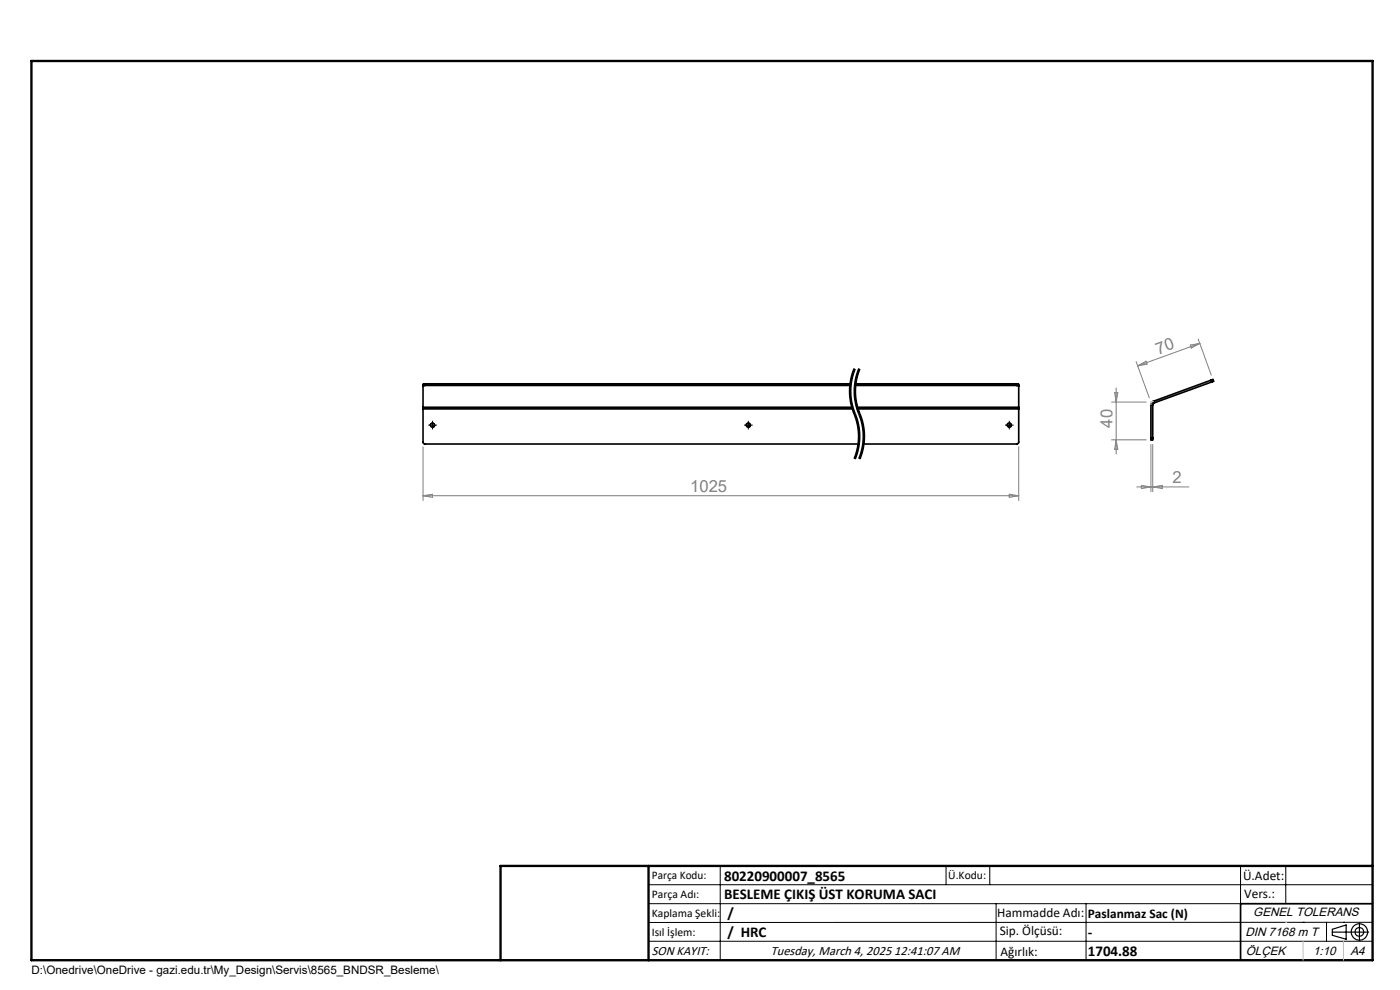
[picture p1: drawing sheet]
<svg xmlns="http://www.w3.org/2000/svg" width="297mm" height="210mm" viewBox="0 0 297 210" stroke-linecap="round" stroke-linejoin="round" font-family="sans-serif">
<g fill="none" stroke="#000" stroke-width=".35">
<path d="M89.7 86.4v.3M89.7 86.7v7.2l.4 .3h92M89.7 86.4h91.1M89.7 86.7h91.2M90.1 81.8l-.4 .1M90.1 81.4l-.4 .1v4.9M90.1 81.4h90.3M90.1 81.8h90.3M90.1 81.4v.4M181.4 81.8h34.3M181.4 81.4h34.3M181.8 86.4h34.3"/>
<path d="M181.9 86.7h34.2M215.7 81.8l.4 .1M215.7 81.4l.4 .2v4.8M215.7 81.4v.4M216.1 86.4v.3M216.1 86.7v7.1l-.3 .4h-32.7M244.2 92.9v.4h.3v-.4M244.2 85.9h.3M244.2 92.9h.3M244.2 85.9v7M244.5 85.9v7M244.7 85.1l-.3 .2-.2 .6"/>
<path d="M244.7 85.1l.1 .4M244.8 85.5l-.3 .4M256.9 80.6l.4-.1 .2 .4-.4 .1M256.9 80.6l-12.2 4.5M256.9 80.6l.2 .4M257.1 81l-12.3 4.5M291.2 191.7h-28v12"/>
<circle cx="91.8" cy="90.2" r=".42"/>
<circle cx="158.7" cy="90.2" r=".42"/>
<circle cx="214.1" cy="90.2" r=".42"/>
</g>
<g fill="none" stroke="#000" stroke-width=".21">
<path d="M181.1 78.1a13.1 13.1 0 0 0 .4 10.7M181.3 78.2a12.9 12.9 0 0 0 .4 10.6 12.4 12.4 0 0 1-.4 8.6M181.5 78.3l-.7 1.9M182.1 78.1l-.8 3.1M182.3 78.2a12.9 12.9 0 0 0 .4 10.6 12.4 12.4 0 0 1-.4 8.6M182.5 78.3l-.7 1.9M91.2 90.2h1.1M91.3 90.3a.51 .51 0 0 1 .4-.6 .51 .51 0 0 1 .6 .5 .51 .51 0 0 1-.7 .5M91.8 89.7v1M158.3 90.3a.51 .51 0 0 1 .4-.6 .51 .51 0 0 1 .5 .5 .51 .51 0 0 1-.6 .5M158.3 90.2h.9M158.7 89.7v1"/>
<path d="M180.6 82.2a12.2 12.2 0 0 0 .8 5.3M180.8 80.2l-.2 2M181.3 81.2l-.1 2.1 .1 1.5M181.3 84.8l.5 2.1 .7 1.9M181.4 87.5l.1 .2zM181.5 87.7a12.6 12.6 0 0 1 .9 4.1M181.5 88.8l.4 1.5 .2 2M181.6 82.2a14.7 14.7 0 0 0 1.4 7l.4 2.6M181.8 80.2l-.2 2M182.1 92.3a12.3 12.3 0 0 1-1 5M182.4 91.8a12.6 12.6 0 0 1-.9 5.6M182.5 88.8l.4 1.5 .2 2"/>
<path d="M183.1 92.3a12.3 12.3 0 0 1-1 5M183.4 91.8a12.6 12.6 0 0 1-.9 5.6M213.6 90.3a.51 .51 0 0 1 .4-.6 .51 .51 0 0 1 .6 .5 .51 .51 0 0 1-.6 .5M213.6 90.2h1M214.1 89.7v1M137.6 187.7h153.6M137.6 191.7h153.6M137.6 199.7h153.6M152.8 183.7v20M200.7 183.7v4M210 183.7v4M211.3 191.7v12"/>
<path d="M230.4 191.7v12M263.2 183.7v20M272.8 183.7v8M276.4 195.6h.1M281.4 195.6v4.1M285 195.6h.1M291.2 195.6l-153.6 .1"/>
</g>
<path d="M181.3 78.2a12.4 12.4 0 0 0 0 9.6M182.3 78.2a12.4 12.4 0 0 0 0 9.6M181.3 87.8a12.4 12.4 0 0 1 0 9.6M182.3 87.8a12.4 12.4 0 0 1 0 9.6" fill="none" stroke="#000" stroke-width=".21" stroke-dasharray="6.3 1.3 1.3 1.3" stroke-dashoffset="3.3" stroke-linecap="butt"/>
<g fill="none" stroke="#000" stroke-width=".25">
<path d="M282.6 197.7h7.8M282.6 197.1l3-.9v3l-3-.8zM288.4 195.8v3.8M106.2 203.7h185"/>
<circle cx="288.4" cy="197.7" r="1.74"/>
<circle cx="288.4" cy="197.7" r=".93"/>
</g>
<path d="M91.3 90.2h-.5M91.8 89.7v-.4M91.8 90.7v.4M92.3 90.2h.4M158.3 90.2h-.5M158.8 89.7v-.4M158.8 90.7v.4M159.3 90.2h.4M213.6 90.2h-.4M214.1 89.7v-.4M214.1 90.7v.4M214.6 90.2h.4" fill="none" stroke="#000" stroke-width=".21" stroke-dasharray="15.2 1.3 1.3 1.3" stroke-linecap="butt"/>
<g fill="none" stroke="#808080" stroke-width=".21">
<path d="M241 76.7l2.8 7.7M241.4 77.6l1.7-1 .2 .6zM252.5 73.2l2-.4-1.8 1zM254.2 71.9l2.8 7.7M254.5 72.8l-13.1 4.8M89.7 94.8v11.4M216.1 94.8v11.4M235.8 85.3h7.4M235.8 93.3h7.4M236.5 83.3h.6l-.3 2zM236.8 82.3v14M236.8 93.3l.3 2h-.6z"/>
<path d="M244.2 94.3v10M244.5 94.3v10M89.7 105.2h126.4M89.7 105.2l2.1-.4v.7zM214.1 104.8l2 .4-2 .3zM241.2 103.3h11M242.1 103l2.1 .3-2.1 .3zM244.5 103.3l2.1-.3v.6z"/>
</g>
<path d="M6.7 12.9h284.5v190.8h-284.5zM137.6 183.7v20M291.2 183.7h-185v20" fill="none" stroke="#000" stroke-width=".5"/>
<path d="M276.4 199.7v4M285 199.7v4" fill="none" stroke="#c0c0c0" stroke-width=".21"/>
<path d="M244.7 85.1l-.5 .2v.6M272.8 195.6h.1" fill="none" stroke="#c0c0c0" stroke-width=".25"/>
<g font-size="3.5" fill="#808080">
<text x="245.7" y="75.2" transform="rotate(-20 245.7 75.2)">70</text>
<text x="236" y="90.7" transform="rotate(-90 236 90.7)">40</text>
<text x="146.4" y="104.4">1025</text>
<text x="248.7" y="102.5">2</text>
</g>
<g font-size="3.2">
<text x="153.6" y="190.8">BESLEME ÇIKIŞ ÜST KORUMA SACI</text>
<text x="153.6" y="186.8">80220900007_8565</text>
<text x="154.3" y="194.8">/</text>
<text x="154.3" y="198.8">/ HRC</text>
<text x="230.8" y="198.7">-</text>
<text x="230.8" y="202.8">1704.88</text>
</g>
<g font-size="2.8">
<text x="263.7" y="186.7">Ü.Adet:</text>
<text x="263.9" y="190.5">Vers.:</text>
<text x="211.5" y="194.5">Hammadde Adı:</text>
<text x="230.8" y="194.7">Paslanmaz Sac (N)</text>
<text x="138.3" y="202.6">SON KAYIT:</text>
<text x="163.5" y="202.6">Tuesday, March 4, 2025 12:41:07 AM</text>
<text x="212.1" y="198.4">Sip. Ölçüsü:</text>
<text x="212.2" y="202.7">Ağırlık:</text>
</g>
<g font-size="2.6">
<text x="265.9" y="194.4">GENEL TOLERANS</text>
<text x="264.2" y="198.5">DIN 7168 m T</text>
<text x="264.3" y="202.6">ÖLÇEK</text>
<text x="278.5" y="202.6">1:10</text>
<text x="286.5" y="202.6">A4</text>
</g>
<g font-size="2.5">
<text x="138.3" y="186.4">Parça Kodu:</text>
<text x="138.3" y="190.5">Parça Adı:</text>
<text x="201.2" y="186.5">Ü.Kodu:</text>
<text x="138.3" y="194.5">Kaplama Şekli:</text>
<text x="138.3" y="198.6">Isıl İşlem:</text>
<text x="6.7" y="206.7">D:\Onedrive\OneDrive - gazi.edu.tr\My_Design\Servis\8565_BNDSR_Besleme\</text>
</g>
</svg>
